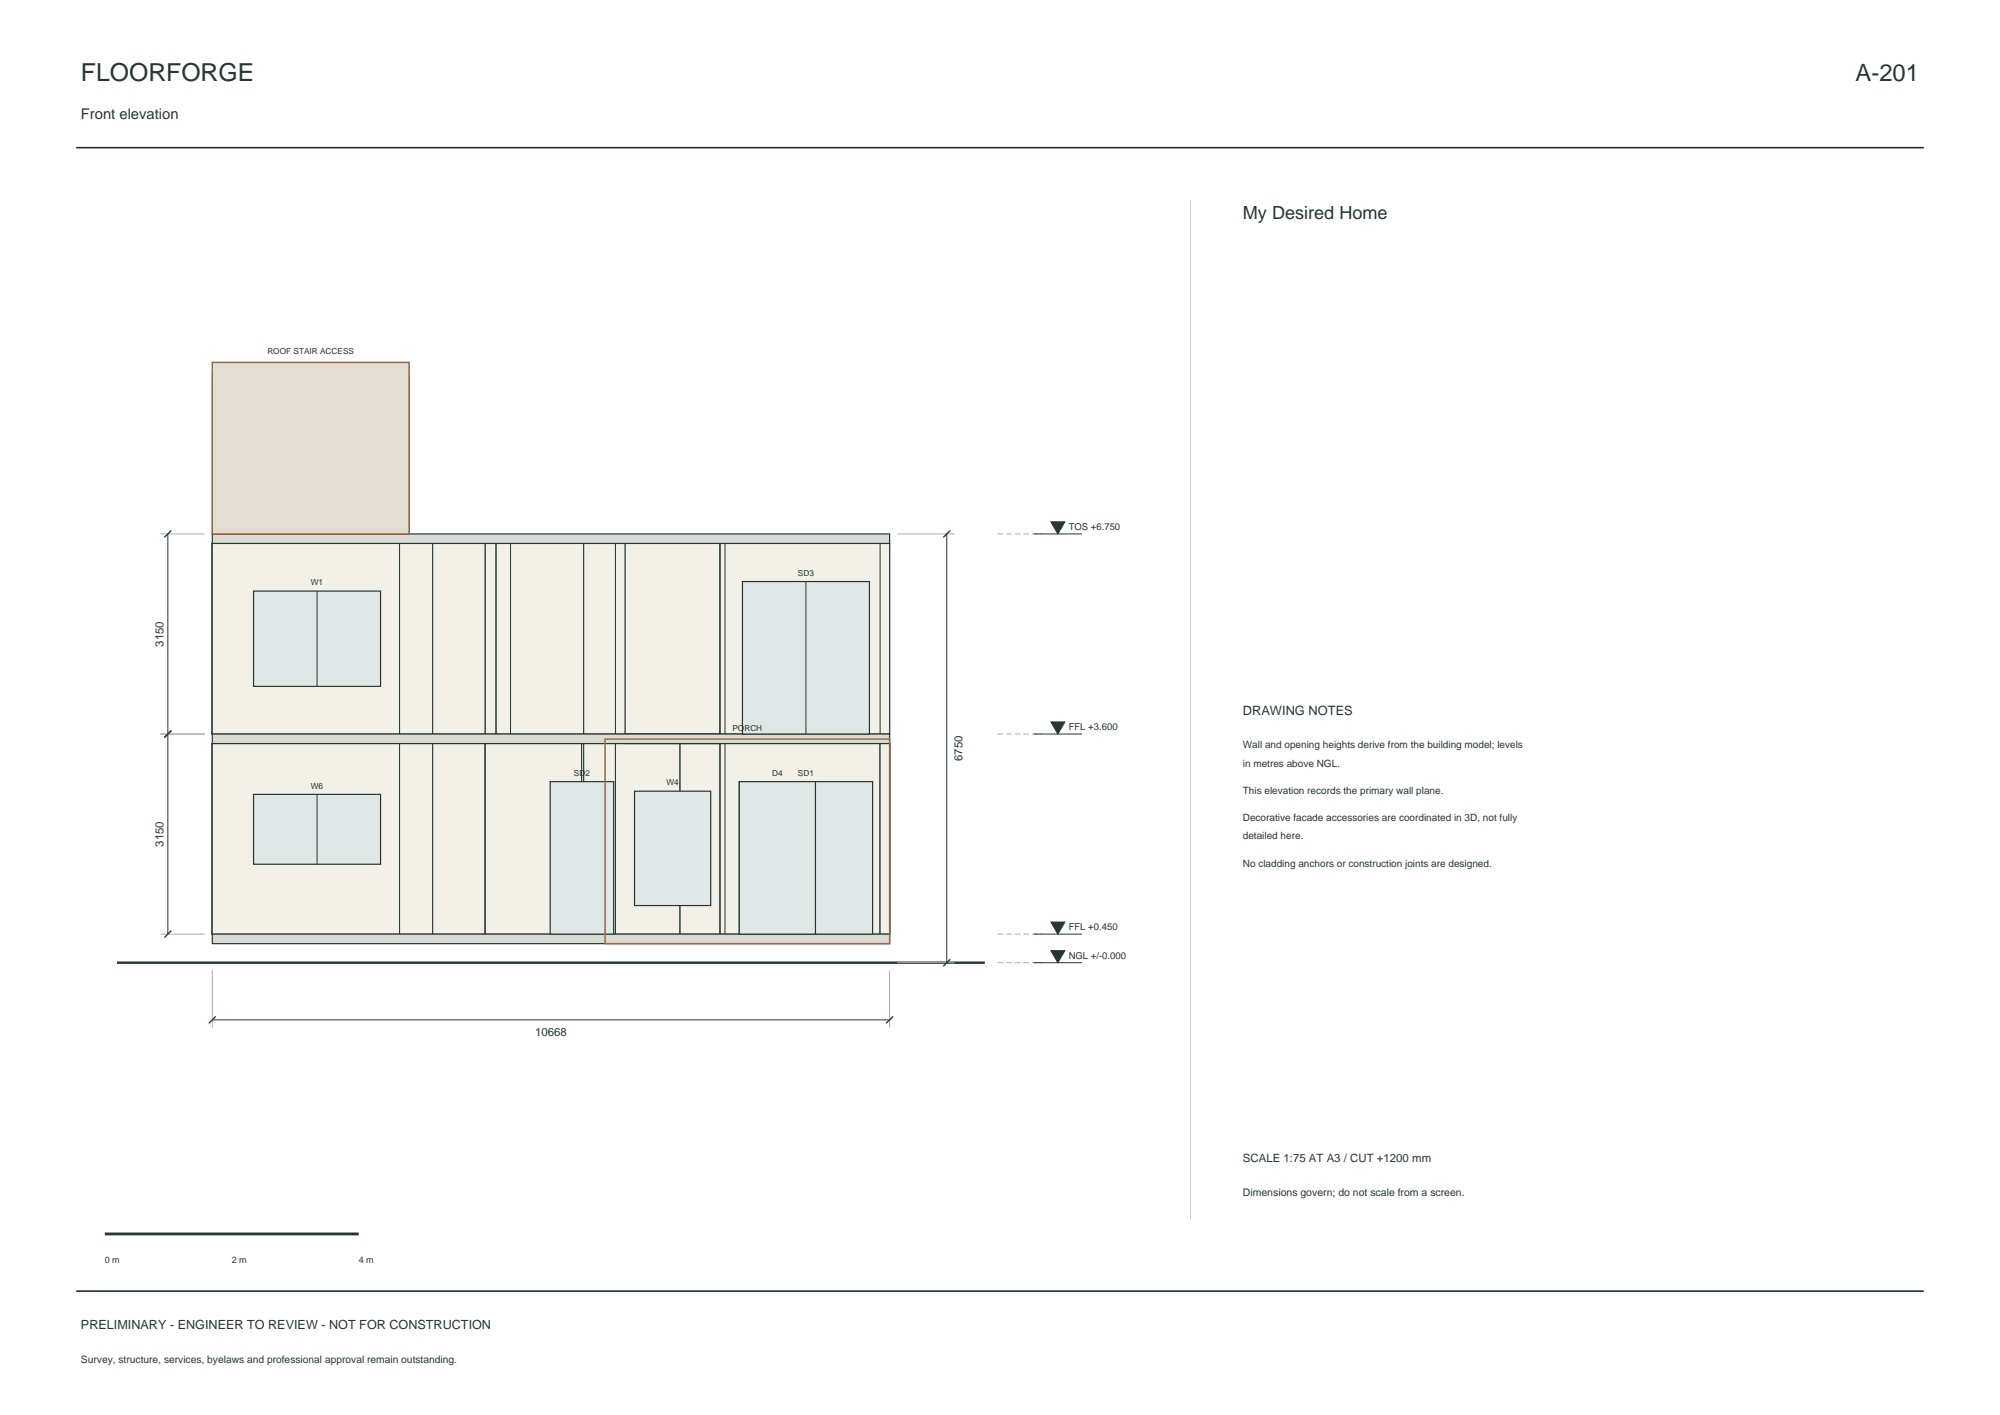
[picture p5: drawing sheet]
<svg xmlns="http://www.w3.org/2000/svg" width="420mm" height="297mm" viewBox="0 0 420 297" stroke-linecap="round" stroke-linejoin="round" font-family="sans-serif">
<path d="M16 31h388M16 271h388" fill="none" stroke="#25372f" stroke-width=".35"/>
<g fill="#f2f0e7" stroke="#25372f" stroke-width=".21">
<path d="M44.6 156.1h2v40h-2z" fill-rule="evenodd"/>
<path d="M44.6 156.1h48.3v40h-48.3z" fill-rule="evenodd"/>
<path d="M44.6 156.1h2v40h-2z" fill-rule="evenodd"/>
<path d="M44.6 156.1h41.3v40h-41.3z" fill-rule="evenodd"/>
<path d="M44.6 156.1h2v40h-2z" fill-rule="evenodd"/>
<path d="M44.6 156.1h41.3v40h-41.3z" fill-rule="evenodd"/>
<path d="M44.6 156.1h59.3v40h-59.3z" fill-rule="evenodd"/>
<path d="M83.9 156.1h2v40h-2z" fill-rule="evenodd"/>
<path d="M83.9 156.1h9v40h-9z" fill-rule="evenodd"/>
<path d="M83.9 156.1h20v40h-20z" fill-rule="evenodd"/>
<path d="M90.9 156.1h2v40h-2z" fill-rule="evenodd"/>
<path d="M90.9 156.1h40.3v40h-40.3z" fill-rule="evenodd"/>
<path d="M90.9 156.1h40.3v40h-40.3z" fill-rule="evenodd"/>
<path d="M101.9 156.1h2v40h-2z" fill-rule="evenodd"/>
<path d="M101.9 156.1h51.3v40h-51.3z" fill-rule="evenodd"/>
<path d="M101.9 156.1h22.3v40h-22.3z" fill-rule="evenodd"/>
<path d="M101.9 156.1h2v40h-2z" fill-rule="evenodd"/>
<path d="M101.9 156.1h22.3v40h-22.3z" fill-rule="evenodd"/>
<path d="M101.9 156.1h22.3v40h-22.3z" fill-rule="evenodd"/>
<path d="M122.2 156.1h2v40h-2z" fill-rule="evenodd"/>
<path d="M122.2 156.1h2.4v40h-2.4z" fill-rule="evenodd"/>
<path d="M122.2 156.1h2v40h-2z" fill-rule="evenodd"/>
<path d="M122.2 156.1h2v40h-2z" fill-rule="evenodd"/>
<path d="M122.2 156.1h2.4v40h-2.4z" fill-rule="evenodd"/>
<path d="M122.2 156.1h22.6v40h-22.6z" fill-rule="evenodd"/>
<path d="M122.6 156.1h2v40h-2z" fill-rule="evenodd"/>
<path d="M122.6 156.1h22.2v40h-22.2z" fill-rule="evenodd"/>
<path d="M129.2 156.1h2v40h-2z" fill-rule="evenodd"/>
<path d="M129.2 156.1h57.6v40h-57.6z" fill-rule="evenodd"/>
<path d="M129.2 156.1h24v40h-24z" fill-rule="evenodd"/>
<path d="M142.8 156.1h2v40h-2z" fill-rule="evenodd"/>
<path d="M142.8 156.1h44v40h-44z" fill-rule="evenodd"/>
<path d="M142.8 156.1h44v40h-44z" fill-rule="evenodd"/>
<path d="M151.2 156.1h2v40h-2z" fill-rule="evenodd"/>
<path d="M151.2 156.1h2v40h-2z" fill-rule="evenodd"/>
<path d="M151.2 156.1h2v40h-2z" fill-rule="evenodd"/>
<path d="M151.2 156.1h3v40h-3z" fill-rule="evenodd"/>
<path d="M152.2 156.1h34.6v40h-34.6z" fill-rule="evenodd"/>
<path d="M151.2 156.1h3v40h-3z" fill-rule="evenodd"/>
<path d="M152.2 156.1h34.6v40h-34.6z" fill-rule="evenodd"/>
<path d="M184.8 156.1h2v40h-2z" fill-rule="evenodd"/>
<path d="M184.8 156.1h2v40h-2z" fill-rule="evenodd"/>
<path d="M184.8 156.1h2v40h-2z" fill-rule="evenodd"/>
<path d="M44.6 114.1h2v40h-2z" fill-rule="evenodd"/>
<path d="M44.6 114.1h48.3v40h-48.3z" fill-rule="evenodd"/>
<path d="M44.6 114.1h2v40h-2z" fill-rule="evenodd"/>
<path d="M44.6 114.1h41.3v40h-41.3z" fill-rule="evenodd"/>
<path d="M44.6 114.1h2v40h-2z" fill-rule="evenodd"/>
<path d="M44.6 114.1h41.3v40h-41.3z" fill-rule="evenodd"/>
<path d="M44.6 114.1h59.3v40h-59.3z" fill-rule="evenodd"/>
<path d="M83.9 114.1h2v40h-2z" fill-rule="evenodd"/>
<path d="M83.9 114.1h9v40h-9z" fill-rule="evenodd"/>
<path d="M83.9 114.1h20v40h-20z" fill-rule="evenodd"/>
<path d="M90.9 114.1h2v40h-2z" fill-rule="evenodd"/>
<path d="M90.9 114.1h40.3v40h-40.3z" fill-rule="evenodd"/>
<path d="M90.9 114.1h15.3v40h-15.3z" fill-rule="evenodd"/>
<path d="M101.9 114.1h2v40h-2z" fill-rule="evenodd"/>
<path d="M101.9 114.1h22.7v40h-22.7z" fill-rule="evenodd"/>
<path d="M101.9 114.1h22.7v40h-22.7z" fill-rule="evenodd"/>
<path d="M104.2 114.1h2v40h-2z" fill-rule="evenodd"/>
<path d="M104.2 114.1h2v40h-2z" fill-rule="evenodd"/>
<path d="M104.2 114.1h3v40h-3z" fill-rule="evenodd"/>
<path d="M104.2 114.1h3v40h-3z" fill-rule="evenodd"/>
<path d="M150.2 114.1h3v40h-3z" fill-rule="evenodd"/>
<path d="M122.6 114.1h2v40h-2z" fill-rule="evenodd"/>
<path d="M122.6 114.1h30.6v40h-30.6z" fill-rule="evenodd"/>
<path d="M122.6 114.1h64.2v40h-64.2z" fill-rule="evenodd"/>
<path d="M129.2 114.1h2v40h-2z" fill-rule="evenodd"/>
<path d="M129.2 114.1h2v40h-2z" fill-rule="evenodd"/>
<path d="M151.2 114.1h2v40h-2z" fill-rule="evenodd"/>
<path d="M151.2 114.1h2v40h-2z" fill-rule="evenodd"/>
<path d="M151.2 114.1h2v40h-2z" fill-rule="evenodd"/>
<path d="M151.2 114.1h2v40h-2z" fill-rule="evenodd"/>
<path d="M151.2 114.1h2v40h-2z" fill-rule="evenodd"/>
<path d="M151.2 114.1h3v40h-3z" fill-rule="evenodd"/>
<path d="M152.2 114.1h34.6v40h-34.6z" fill-rule="evenodd"/>
<path d="M184.8 114.1h2v40h-2z" fill-rule="evenodd"/>
<path d="M45.6 78.7h39.3v33.4h-39.3z" fill-rule="evenodd"/>
<path d="M83.9 78.7h2v33.4h-2z" fill-rule="evenodd"/>
<path d="M45.6 78.7h39.3v33.4h-39.3z" fill-rule="evenodd"/>
<path d="M44.6 78.7h2v33.4h-2z" fill-rule="evenodd"/>
</g>
<g fill="#dadbd4" stroke="#25372f" stroke-width=".25">
<path d="M44.6 196.1h142.2v2h-142.2z" fill-rule="evenodd"/>
<path d="M131.2 154.1h20v2h-20z" fill-rule="evenodd"/>
<path d="M44.6 154.1h142.2v2h-142.2z" fill-rule="evenodd"/>
<path d="M44.6 112.1h142.2v2h-142.2z" fill-rule="evenodd"/>
</g>
<path d="M24.6 202.1h182.2" fill="none" stroke="#25372f" stroke-width=".5"/>
<path d="M44.6 76.1h41.3v36h-41.3z" fill-rule="evenodd" fill="#e3ddd2" stroke="#9e653f" stroke-width=".3"/>
<path d="M155.2 164.1h28v32h-28z" fill-rule="evenodd" fill="#dfe8e7" stroke="#25372f" stroke-width=".25"/>
<path d="M169.2 164.1v32" fill="none" stroke="#25372f" stroke-width=".21"/>
<g fill="#dfe8e7" stroke="#25372f" stroke-width=".25">
<path d="M115.5 164.1h13.4v32h-13.4z" fill-rule="evenodd"/>
<path d="M133.2 166.1h16v24h-16z" fill-rule="evenodd"/>
<path d="M155.2 164.1h16v32h-16z" fill-rule="evenodd"/>
<path d="M53.2 166.7h26.7v14.7h-26.7z" fill-rule="evenodd"/>
</g>
<path d="M66.6 166.7v14.7" fill="none" stroke="#25372f" stroke-width=".21"/>
<path d="M155.9 122.1h26.7v32h-26.7z" fill-rule="evenodd" fill="#dfe8e7" stroke="#25372f" stroke-width=".25"/>
<path d="M169.2 122.1v32" fill="none" stroke="#25372f" stroke-width=".21"/>
<path d="M53.2 124.1h26.7v20h-26.7z" fill-rule="evenodd" fill="#dfe8e7" stroke="#25372f" stroke-width=".25"/>
<path d="M35.2 112.1v84M198.8 112.1v90M217.1 112.1h10.1M66.6 124.1v20M217.1 154.1h10.1M217.1 196.1h10.1M44.6 214.1h142.2M217.1 202.1h10.1" fill="none" stroke="#25372f" stroke-width=".21"/>
<path d="M127.1 155.1h59.7v43h-59.7z" fill="none" stroke="#9e653f" stroke-width=".3"/>
<path d="M33.6 112.1h9.4M188.4 112.1h12M33.6 154.1h9.4M33.6 196.1h9.4M44.6 203.7v12M186.8 203.7v12M188.4 202.1h12" fill="none" stroke="#a8afa4" stroke-width=".21"/>
<path d="M36 111.3l-1.5 1.5M199.6 111.3l-1.5 1.5M36 153.3l-1.5 1.5M36 195.3l-1.5 1.5M45.3 213.3l-1.5 1.5M187.6 213.3l-1.5 1.5M199.6 201.3l-1.5 1.5" fill="none" stroke="#25372f" stroke-width=".28"/>
<path d="M209.5 112.1h9.3M209.5 154.1h9.3M209.5 196.1h9.3M209.5 202.1h9.3" fill="none" stroke="#a8afa4" stroke-width=".21" stroke-dasharray="1.2 .6" stroke-linecap="butt"/>
<g fill="#25372f" stroke="#25372f" stroke-width=".21">
<path d="M220.7 199.5h2.9l-1.4 2.6z"/>
<path d="M220.7 193.5h2.9l-1.4 2.6z"/>
<path d="M220.7 151.5h2.9l-1.4 2.6z"/>
<path d="M220.7 109.5h2.9l-1.4 2.6z"/>
</g>
<path d="M250 42v214" fill="none" stroke="#c9d0c7" stroke-width=".21"/>
<path d="M22 259h53.3" fill="none" stroke="#25372f" stroke-width=".6"/>
<text font-size="5.2" fill="#25372f" x="17" y="17">FLOORFORGE</text>
<text font-size="5" fill="#25372f" x="389.7" y="17">A-201</text>
<text font-size="3.8" fill="#25372f" x="261" y="46">My Desired Home</text>
<text font-size="3.1" fill="#25372f" x="17" y="25">Front elevation</text>
<text font-size="2.7" fill="#25372f" x="261" y="150">DRAWING NOTES</text>
<text font-size="2.6" fill="#25372f" x="17" y="279">PRELIMINARY - ENGINEER TO REVIEW - NOT FOR CONSTRUCTION</text>
<g font-size="2.4" fill="#25372f">
<text x="34.3" y="135.7" transform="rotate(-90 34.3 135.7)">3150</text>
<text x="202.2" y="159.7" transform="rotate(-90 202.2 159.7)">6750</text>
<text x="34.3" y="177.7" transform="rotate(-90 34.3 177.7)">3150</text>
<text x="112.4" y="217.4">10668</text>
<text x="261" y="244">SCALE 1:75 AT A3 / CUT +1200 mm</text>
</g>
<text font-size="2.2" fill="#25372f" x="261" y="251">Dimensions govern; do not scale from a screen.</text>
<g font-size="2.1" fill="#25372f">
<text x="261" y="157">Wall and opening heights derive from the building model; levels</text>
<text x="261" y="160.9">in metres above NGL.</text>
<text x="261" y="166.6">This elevation records the primary wall plane.</text>
<text x="261" y="172.3">Decorative facade accessories are coordinated in 3D, not fully</text>
<text x="261" y="176.2">detailed here.</text>
<text x="261" y="181.9">No cladding anchors or construction joints are designed.</text>
<text x="17" y="286">Survey, structure, services, byelaws and professional approval remain outstanding.</text>
</g>
<g font-size="2" fill="#25372f">
<text x="224.4" y="111.3">TOS +6.750</text>
<text x="224.4" y="153.3">FFL +3.600</text>
<text x="224.4" y="195.3">FFL +0.450</text>
<text x="224.4" y="201.3">NGL +/-0.000</text>
</g>
<g font-size="1.9" fill="#25372f">
<text x="22" y="265">0 m</text>
<text x="48.7" y="265">2 m</text>
<text x="75.3" y="265">4 m</text>
</g>
<g font-size="1.7" fill="#25372f">
<text x="56.1" y="74.3">ROOF STAIR ACCESS</text>
<text x="65.3" y="122.9">W1</text>
<text x="167.6" y="120.9">SD3</text>
<text x="153.8" y="153.4">PORCH</text>
<text x="65.3" y="165.5">W6</text>
<text x="120.5" y="162.9">SD2</text>
<text x="139.9" y="164.9">W4</text>
<text x="162.1" y="162.9">D4</text>
<text x="167.6" y="162.9">SD1</text>
</g>
</svg>
